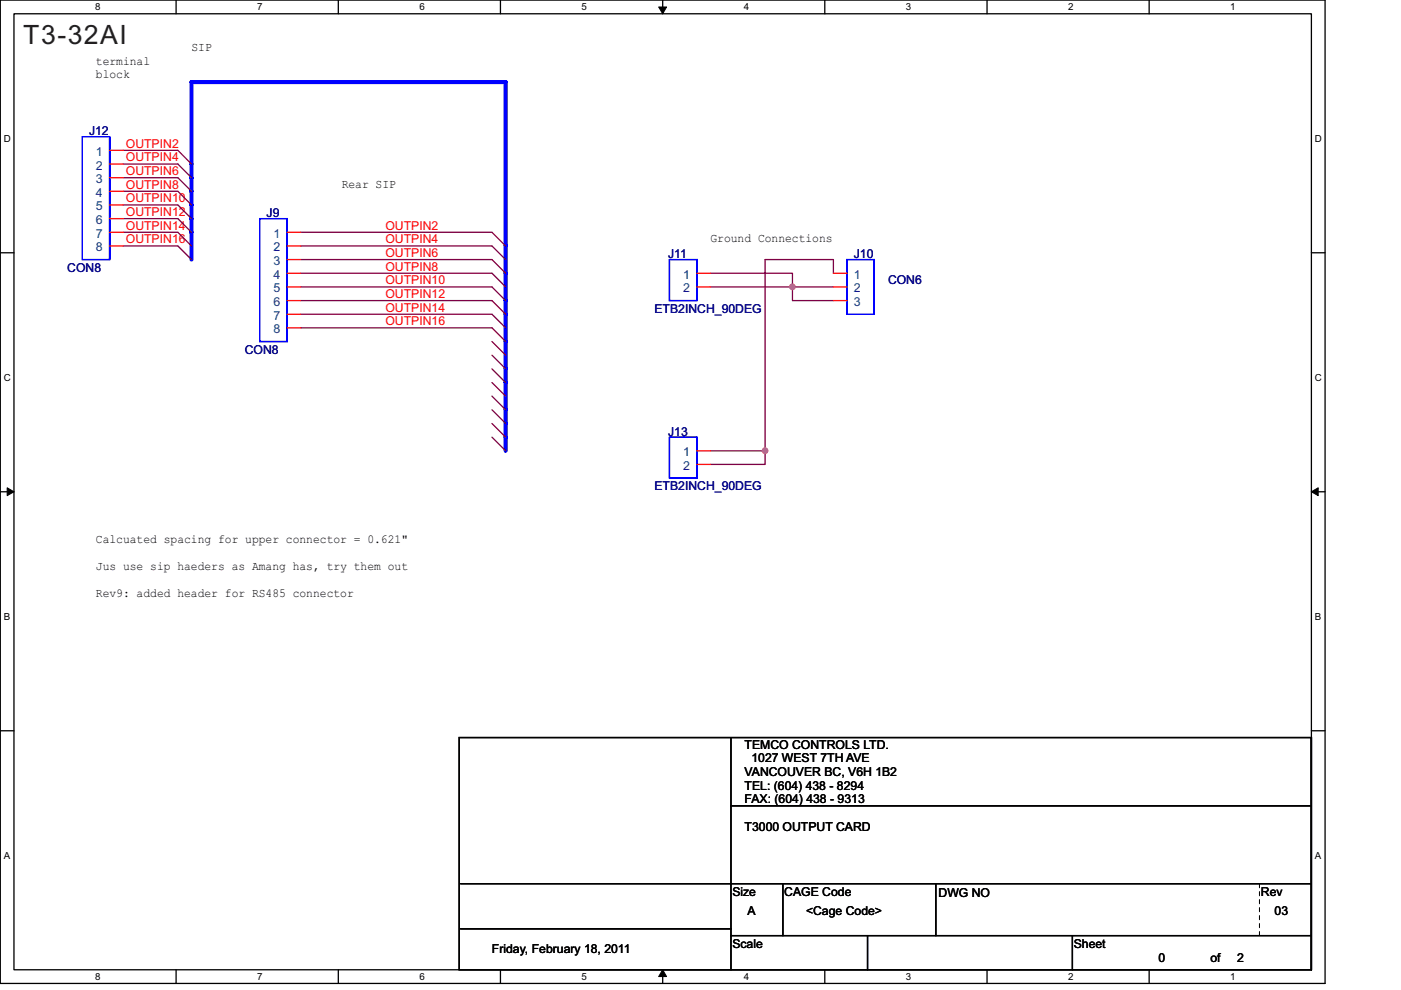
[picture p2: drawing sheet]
<svg xmlns="http://www.w3.org/2000/svg" width="297mm" height="210mm" viewBox="0 0 297 210" stroke-linecap="round" stroke-linejoin="round" font-family="sans-serif">
<path d="M.1 0h280.8v208.5h-280.8zM3 2.9h275v202.7h-275z" fill="none" stroke="#000" stroke-width=".28"/>
<g fill="#fff">
<path d="M20.1 .3h1.2v2.3h-1.2z"/>
<path d="M20.1 205.9h1.2v2.3h-1.2z"/>
</g>
<path d="M37.3 0v2.9M37.3 205.6v2.9" fill="none" stroke="#000" stroke-width=".28"/>
<g fill="#fff">
<path d="M54.5 .3h1.2v2.3h-1.2z"/>
<path d="M54.5 205.9h1.2v2.3h-1.2z"/>
</g>
<path d="M71.7 0v2.9M71.7 205.6v2.9" fill="none" stroke="#000" stroke-width=".28"/>
<g fill="#fff">
<path d="M88.9 .3h1.2v2.3h-1.2z"/>
<path d="M88.9 205.9h1.2v2.3h-1.2z"/>
</g>
<path d="M106.1 0v2.9M106.1 205.6v2.9" fill="none" stroke="#000" stroke-width=".28"/>
<g fill="#fff">
<path d="M123.3 .3h1.2v2.3h-1.2z"/>
<path d="M123.3 205.9h1.2v2.3h-1.2z"/>
</g>
<path d="M140.5 0v2.9M140.5 205.6v2.9" fill="none" stroke="#000" stroke-width=".28"/>
<g fill="#000" stroke="#000" stroke-width=".21">
<path d="M139.7 1.5h1.6l-.8 1.4z" fill-rule="evenodd"/>
<path d="M140.5 205.6l.8 1.5h-1.6z" fill-rule="evenodd"/>
</g>
<g fill="#fff">
<path d="M157.7 .3h1.2v2.3h-1.2z"/>
<path d="M157.7 205.9h1.2v2.3h-1.2z"/>
</g>
<path d="M174.9 0v2.9M174.9 205.6v2.9" fill="none" stroke="#000" stroke-width=".28"/>
<g fill="#fff">
<path d="M192.1 .3h1.1v2.3h-1.1z"/>
<path d="M192.1 205.9h1.1v2.3h-1.1z"/>
</g>
<path d="M209.3 0v2.9M209.3 205.6v2.9" fill="none" stroke="#000" stroke-width=".28"/>
<g fill="#fff">
<path d="M226.5 .3h1.1v2.3h-1.1z"/>
<path d="M226.5 205.9h1.1v2.3h-1.1z"/>
</g>
<path d="M243.6 0v2.9M243.6 205.6v2.9" fill="none" stroke="#000" stroke-width=".28"/>
<g fill="#fff">
<path d="M260.8 .3h1.2v2.3h-1.2z"/>
<path d="M260.8 205.9h1.2v2.3h-1.2z"/>
<path d="M.8 28.3h1.5v2.3h-1.5z"/>
<path d="M278.8 28.3h1.5v2.3h-1.5z"/>
<path d="M.8 78.9h1.5v2.3h-1.5z"/>
<path d="M278.8 78.9h1.5v2.3h-1.5z"/>
</g>
<path d="M.1 53.6h2.9M278 53.6h2.9" fill="none" stroke="#000" stroke-width=".28"/>
<g fill="#fff">
<path d="M.8 129.6h1.4v2.3h-1.4z"/>
<path d="M278.8 129.6h1.4v2.3h-1.4z"/>
</g>
<path d="M.1 104.3h2.9M278 104.3h2.9" fill="none" stroke="#000" stroke-width=".28"/>
<g fill="#000" stroke="#000" stroke-width=".21">
<path d="M1.5 103.4l1.5 .9-1.5 .8z" fill-rule="evenodd"/>
<path d="M278 104.3l1.5-.9v1.7z" fill-rule="evenodd"/>
</g>
<g fill="#fff">
<path d="M.8 180.3h1.4v2.3h-1.4z"/>
<path d="M278.8 180.3h1.4v2.3h-1.4z"/>
</g>
<g fill="none" stroke="#000" stroke-width=".28">
<path d="M.1 154.9h2.9M97.4 156.4h180.6v49.2h-180.6zM155 156.4v49.2M278 156.4v49.2zM278 154.9h2.9M155 170.9h123M97.6 196.9h57.4M97.6 187.4h180.4M155 198.4h123M166 187.4v11M183.9 198.4v7.2M198.4 187.4v11"/>
<path d="M227.4 198.4v7.2"/>
</g>
<path d="M40.6 55v-37.6h66.6v78.2" fill="none" stroke="#00f" stroke-width=".87"/>
<g fill="none" stroke="#800040" stroke-width=".28">
<path d="M26.1 34.8h11.6l2.9 2.9M26.1 31.9h11.6l2.9 2.9M26.1 37.7h11.6l2.9 2.9M26.1 40.6h11.6l2.9 2.9M26.1 49.3h11.6l2.9 2.9M26.1 43.5h11.6l2.9 2.9M26.1 52.2h11.6l2.9 2.8M26.1 46.4h11.6l2.9 2.9M63.8 49.3h40.5l2.9 2.9M63.8 52.2h40.5l2.9 2.8M63.8 55h40.5l2.9 2.9M63.8 57.9h40.5l2.9 2.9"/>
<path d="M150.6 57.9h17.4v5.8h8.7M176.7 57.9v-2.9h-14.5v40.6h-11.6M63.8 60.8h40.5l2.9 2.9M63.8 63.7h40.5l2.9 2.9M63.8 66.6h40.5l2.9 2.9M63.8 69.5h40.5l2.9 2.9M104.3 72.4l2.9 2.9M104.3 78.2l2.9 2.9M104.3 75.3l2.9 2.9M150.6 60.8h26.1M104.3 89.8l2.9 2.9M104.3 92.7l2.9 2.9"/>
<path d="M104.3 86.9l2.9 2.9M104.3 84l2.9 2.9M104.3 81.1l2.9 2.9M162.2 95.6v2.9h-11.6"/>
</g>
<g fill="#f0f" stroke="#f0f" stroke-width=".28">
<circle cx="168" cy="60.8" r=".57"/>
<circle cx="162.2" cy="95.6" r=".57"/>
</g>
<path d="M267 187.4v11M267 198.4h.1" fill="none" stroke="#fff" stroke-width=".21" stroke-dasharray=".8 .8 .8 .8 .8 .8 .8 .8"/>
<path d="M267 187.4v11M267 198.4h.1" fill="none" stroke="#000" stroke-width=".21" stroke-dasharray=".8 .8 .8 .8 .8 .8 .8 .8"/>
<path d="M17.4 29h5.8v26h-5.8zM23.2 29v26zM55.1 46.4h5.8v26h-5.8zM60.9 46.4v26zM141.9 55h5.8v8.7h-5.8zM147.7 55v8.7zM179.6 55h5.8v11.6h-5.8zM185.4 55v11.6zM141.9 92.7h5.8v8.7h-5.8zM147.7 92.7v8.7z" fill="none" stroke="#00f" stroke-width=".28"/>
<g fill="none" stroke="#f00" stroke-width=".28">
<path d="M23.2 31.9h2.9M23.2 34.8h2.9M23.2 37.7h2.9M23.2 40.6h2.9M23.2 43.5h2.9M23.2 46.4h2.9M23.2 49.3h2.9M23.2 52.2h2.9M60.9 49.3h2.9M60.9 52.2h2.9M60.9 57.9h2.9M60.9 55h2.9"/>
<path d="M147.7 57.9h2.9M176.7 57.9h2.9M60.9 60.8h2.9M60.9 63.7h2.9M60.9 66.6h2.9M60.9 69.5h2.9M147.7 60.8h2.9M176.7 60.8h2.9M176.7 63.7h2.9M147.7 95.6h2.9M147.7 98.5h2.9"/>
</g>
<text font-size="5.6" fill="#231f20" x="4.9" y="9.4">T3-32AI</text>
<g font-size="2.6">
<text x="40.6" y="10.8">SIP</text>
<text x="20.3" y="13.7">terminal</text>
<text x="20.3" y="16.5">block</text>
<text x="72.5" y="39.8">Rear SIP</text>
<text x="150.6" y="51.4">Ground Connections</text>
<text x="20.3" y="115">Calcuated spacing for upper connector = 0.621&quot;</text>
<text x="20.3" y="120.8">Jus use sip haeders as Amang has, try them out</text>
<text x="20.3" y="126.6">Rev9: added header for RS485 connector</text>
<text x="157.9" y="158.7">TEMCO CONTROLS LTD.</text>
<text x="159.3" y="161.6">1027 WEST 7TH AVE</text>
<text x="157.9" y="164.5">VANCOUVER BC, V6H 1B2</text>
<text x="157.9" y="167.4">TEL: (604) 438 - 8294</text>
<text x="157.9" y="170.3">FAX: (604) 438 - 9313</text>
<text x="157.9" y="176.1">T3000 OUTPUT CARD</text>
<text x="155.3" y="190">Size</text>
<text x="166.3" y="190">CAGE Code</text>
<text x="199" y="190.3">DWG NO</text>
<text x="267.3" y="190">Rev</text>
<text x="158.5" y="194">A</text>
<text x="170.9" y="194">&lt;Cage Code&gt;</text>
<text x="270.2" y="194">03</text>
<text x="104.3" y="202.1">Friday, February 18, 2011</text>
<text x="155.3" y="201">Scale</text>
<text x="227.7" y="201">Sheet</text>
<text x="245.6" y="203.9">0</text>
<text x="256.6" y="203.9">of</text>
<text x="262.3" y="203.9">2</text>
</g>
<g font-size="2.6" fill="#000080">
<text x="18.9" y="28.7">J12</text>
<text x="56.5" y="46.1">J9</text>
<text x="14.3" y="57.7">CON8</text>
<text x="141.7" y="54.8">J11</text>
<text x="181" y="54.8">J10</text>
<text x="188.3" y="60.3">CON6</text>
<text x="138.8" y="66.3">ETB2INCH_90DEG</text>
<text x="51.9" y="75">CON8</text>
<text x="141.7" y="92.4">J13</text>
<text x="138.8" y="104">ETB2INCH_90DEG</text>
</g>
<g font-size="2.6" fill="#004080">
<text x="20.3" y="33">1</text>
<text x="20.3" y="35.9">2</text>
<text x="20.3" y="38.8">3</text>
<text x="20.3" y="41.7">4</text>
<text x="20.3" y="44.6">5</text>
<text x="20.3" y="47.5">6</text>
<text x="20.3" y="50.4">7</text>
<text x="20.3" y="53.3">8</text>
<text x="58" y="50.4">1</text>
<text x="58" y="53.3">2</text>
<text x="58" y="56.2">3</text>
<text x="58" y="59.1">4</text>
<text x="144.8" y="59.1">1</text>
<text x="181" y="59.1">1</text>
<text x="58" y="62">5</text>
<text x="58" y="64.9">6</text>
<text x="144.8" y="62">2</text>
<text x="181" y="62">2</text>
<text x="181" y="64.9">3</text>
<text x="58" y="67.8">7</text>
<text x="58" y="70.7">8</text>
<text x="144.8" y="96.8">1</text>
<text x="144.8" y="99.6">2</text>
</g>
<g font-size="2.6" fill="#f00">
<text x="26.7" y="34.2">OUTPIN4</text>
<text x="26.7" y="31.3">OUTPIN2</text>
<text x="26.7" y="40">OUTPIN8</text>
<text x="26.7" y="37.1">OUTPIN6</text>
<text x="26.7" y="42.9">OUTPIN10</text>
<text x="26.7" y="45.8">OUTPIN12</text>
<text x="26.7" y="48.7">OUTPIN14</text>
<text x="26.7" y="51.6">OUTPIN16</text>
<text x="81.7" y="48.7">OUTPIN2</text>
<text x="81.7" y="51.6">OUTPIN4</text>
<text x="81.7" y="54.5">OUTPIN6</text>
<text x="81.7" y="57.4">OUTPIN8</text>
<text x="81.7" y="60.3">OUTPIN10</text>
<text x="81.7" y="63.2">OUTPIN12</text>
<text x="81.7" y="66.1">OUTPIN14</text>
<text x="81.7" y="68.9">OUTPIN16</text>
</g>
<g font-size="2.1">
<text x="20.1" y="2.2">8</text>
<text x="54.5" y="2.2">7</text>
<text x="88.9" y="2.2">6</text>
<text x="123.3" y="2.2">5</text>
<text x="157.7" y="2.2">4</text>
<text x="192.1" y="2.2">3</text>
<text x="226.5" y="2.2">2</text>
<text x="260.8" y="2.2">1</text>
<text x=".8" y="30.1">D</text>
<text x="278.8" y="30.1">D</text>
<text x=".8" y="80.8">C</text>
<text x="278.8" y="80.8">C</text>
<text x=".8" y="131.4">B</text>
<text x="278.8" y="131.4">B</text>
<text x=".8" y="182.1">A</text>
<text x="278.8" y="182.1">A</text>
<text x="20.1" y="207.8">8</text>
<text x="54.5" y="207.8">7</text>
<text x="88.9" y="207.8">6</text>
<text x="123.3" y="207.8">5</text>
<text x="157.7" y="207.8">4</text>
<text x="192.1" y="207.8">3</text>
<text x="226.5" y="207.8">2</text>
<text x="260.8" y="207.8">1</text>
</g>
</svg>
